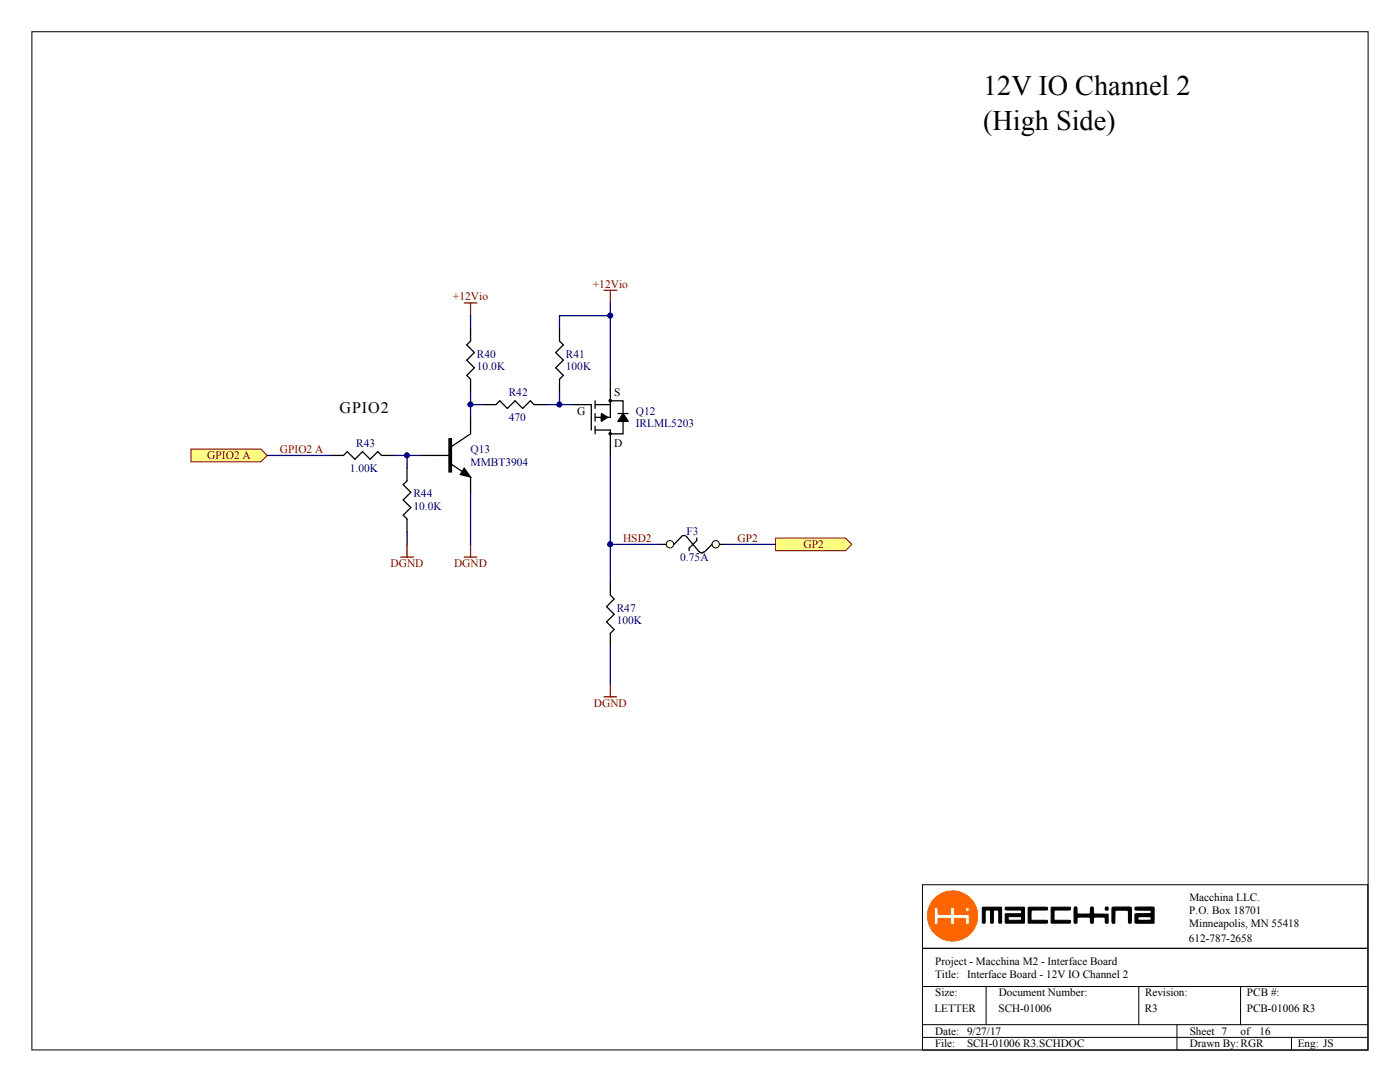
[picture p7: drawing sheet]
<svg xmlns="http://www.w3.org/2000/svg" width="279mm" height="216mm" viewBox="0 0 279 216" stroke-linecap="round" stroke-linejoin="round" font-family="sans-serif">
<path d="M6.4 6.3h266.6v203.2h-266.6zM184.1 176.5h88.9v12.7h-88.9zM184.1 189.2h88.9v20.3h-88.9zM184.1 196.8h88.9M196.8 196.8v7.7M227.3 196.8v7.7M247.6 196.8v7.7M184.1 204.5h88.9M184.1 207h88.9M234.9 204.5v5M257.7 207v2.5" fill="none" stroke="#000" stroke-width=".2"/>
<path d="M185.1 182.8a5 5 0 0 1 10 0 5 5 0 0 1-10 0zM186.5 181.2v2.9l.1 .3 .6-.1v-1l.7-.1 1.8 .1 .1 1.1 .4 .1 .2-.2 .1-1 2.1-.1 .1 1.2h.7v-1.8l-.1-.1h-2.8v-1.3a.4 .4 0 0 0-.5-.1 .4 .4 0 0 0-.3 .4v1h-2.4l-.1-1.3zM192.7 181.5a.4 .4 0 0 0 .8 0 .4 .4 0 0 0-.8 0z" fill="#f60" stroke="#f60" stroke-width=".2"/>
<g fill="#000" stroke="#000" stroke-width=".2">
<path d="M196.1 181h3.7l.1 3.2-.6-.1v-2.4l-.2-.1-.8 .1-.1 2.3a.29 .29 0 0 1-.3 .2 .29 .29 0 0 1-.2-.3v-2.2l-.2-.1h-.8l-.1 .1v2.4l-.5 .1zM205.2 181.1h3.8v.5h-3.1l-.1 .9 .1 1.1h3l.1 .6h-3.7zM209.8 181l3.8 .1v.4l-.2 .1h-2.9l-.1 .1v1.8l.1 .1 3.1 .1v.5h-3.8z"/>
<path d="M200.7 181l3.7 .1v3.1h-3.7v-1.8l3.1-.1 .1-.3-.1-.4-3.1-.1zM201.3 182.9l-.1 .5 .2 .2h2.4l.1-.1-.1-.6z"/>
</g>
<g fill="#000" stroke="#000" stroke-width=".25">
<path d="M214.4 181.1h.5l.1 1.2 1.8 .1h.7l.2-1.3 .4-.1 .2 1.4h2.8v1.7l-.5 .1v-1.1l-.2-.1h-1.8l-.4 .1v1.1h-.5l-.1-1.1-.2-.1a4.8 4.8 0 0 0-2.4 .1l-.1 1-.5 .1zM222 181.1h3.7l.1 .8-.1 2.3h-.4v-.1l-.1-2.4-2-.1-.7 .1v2.5h-.4a2.05 2.05 0 0 1-.2-1.6z"/>
<path d="M226.6 181.1l1.8-.1a2.99 2.99 0 0 1 1.9 .1v3.1h-3.7l-.1-.7a1.19 1.19 0 0 1 .2-1.1l2.9-.1 .2-.5-.2-.2h-3zM227.2 183l-.1 .4 .1 .2a5.3 5.3 0 0 0 2.5-.1l.1-.4-.3-.2z"/>
<circle cx="220.8" cy="181.3" r=".32"/>
</g>
<path d="M120.5 57.9h2.6M121.8 57.9v2.6M92.6 60.5h2.6M93.9 60.5v2.5M92.6 111.2h2.6M93.9 108.6v2.6" fill="none" stroke="#800000" stroke-width=".25"/>
<path d="M93.9 65.5v2.6l-.8 .7 1.6 1.5-1.6 1.6 1.6 1.5-1.6 1.5 .8 .8v2.5M111.7 65.5v2.6l.7 .7-1.5 1.5 1.5 1.6-1.5 1.5 1.5 1.5-.7 .8v2.5M66 90.9h2.5l.8-.8 1.5 1.5 1.6-1.5 1.5 1.5 1.5-1.5 .8 .8h2.5M81.2 93.4v2.5l-.7 .8 1.5 1.5-1.5 1.6 1.5 1.5-1.5 1.5 .7 .8v2.5M96.4 80.7h2.6l.7-.7 1.6 1.5 1.5-1.5 1.5 1.5 1.5-1.5 .8 .7h2.5M121.8 116.2v2.6l.8 .7-1.6 1.5 1.6 1.6-1.6 1.5 1.6 1.5-.8 .8v2.5" fill="none" stroke="#000" stroke-width=".25"/>
<g fill="#ffff80" stroke="#800000" stroke-width=".2">
<path d="M38.1 89.6h14l1.2 1.3-1.2 1.2h-14z" fill-rule="evenodd"/>
<path d="M154.8 107.4h13.9l1.3 1.2-1.3 1.3h-13.9z" fill-rule="evenodd"/>
</g>
<g fill="none" stroke="#000" stroke-width=".25">
<path d="M118.8 80v1.5M121.8 80h2.5v2.5M121.8 75.7v7.6h-.5M83.8 90.9h6.3M89.6 87.6h.5v6.6h-.5zM90.1 92.7l3.8 2.5v3.3M93.9 83.3v3.3l-3.8 2.5M114.2 80.7h3.8v5.1M118.8 80.7h3M118.8 85.8h3v5.1M118.8 82.5v1.5M118.8 85v1.6"/>
<path d="M118.8 83.3h1.2M120 82.8l1 .5-1 .5v-.8l.8 .3-.8 .2v-.2h.5M120 82.5l1.3 .8-1.3 .7zM123.3 82.5h2.1M124.3 84v2.6h-2.5M124.3 82.5l1.1 1.5h-2.1zM124.3 83.5v.5h.3l-.3-.7-.2 .7h.8l-.6-1-.5 1h1.3l-.8-1.2-.7 1.2M132 108.6h2.5"/>
<circle cx="121.8" cy="80" r=".23"/>
<circle cx="121.8" cy="86.5" r=".23"/>
</g>
<g fill="none" stroke="#000080" stroke-width=".25">
<path d="M93.9 63v2.5M93.9 78.2v5.1M111.7 78.2v2.5M121.8 63h-10.1v2.5M121.8 60.5v15.2M53.3 90.9h12.7M78.7 90.9h5.1M81.2 90.9v2.5M93.9 80.7h2.5M93.9 98.5v10.1M109.1 80.7h5.1M121.8 90.9v25.3"/>
<path d="M81.2 106.1v2.5M121.8 108.6h10.2"/>
</g>
<g fill="#000080" stroke="#000080" stroke-width=".2">
<circle cx="121.8" cy="63" r=".48"/>
<circle cx="111.6" cy="80.7" r=".48"/>
<circle cx="121.8" cy="108.6" r=".48"/>
<circle cx="93.9" cy="80.7" r=".48"/>
<circle cx="81.2" cy="90.9" r=".48"/>
</g>
<path d="M80 111.2h2.5M81.2 108.6v2.6M120.5 139h2.6M121.8 136.5v2.5" fill="none" stroke="#800000" stroke-width=".25"/>
<path d="M89.6 87.6h.5v6.6h-.5z" fill-rule="evenodd" fill="#000"/>
<path d="M92.6 93.4l1.3 1.8-2-.5z" fill="#000" stroke="#000" stroke-width=".25"/>
<circle cx="133.7" cy="108.6" r=".74" fill="#ffffe8" stroke="#000" stroke-width=".2"/>
<path d="M142.1 108.6h2.5" fill="none" stroke="#000" stroke-width=".25"/>
<circle cx="142.8" cy="108.6" r=".74" fill="#ffffe8" stroke="#000" stroke-width=".2"/>
<path d="M136 107.1l.5-.2 .5 .2M136 107.1l-1.5 1.5M137 107.1l2.6 3M139.1 107.4v.5l-1.6 1.5v.5M140.5 110.1l-.4 .2-.5-.2M142.1 108.6l-1.5 1.5" fill="none" stroke="#000" stroke-width=".25"/>
<path d="M144.6 108.6h10.2M121.8 128.9v7.6" fill="none" stroke="#000080" stroke-width=".25"/>
<g font-size="5.6">
<text x="196.2" y="19">12V IO Channel 2</text>
<text x="196.2" y="26">(High Side)</text>
</g>
<text font-size="3.2" x="67.8" y="82.3">GPIO2</text>
<g font-size="2.3" fill="#800000">
<text x="90.4" y="59.9">+12Vio</text>
<text x="118.3" y="57.4">+12Vio</text>
<text x="41.4" y="91.6">GPIO2 A</text>
<text x="55.9" y="90.4">GPIO2 A</text>
<text x="77.9" y="113.2">DGND</text>
<text x="90.6" y="113.2">DGND</text>
<text x="124.3" y="108.1">HSD2</text>
<text x="147.2" y="108.1">GP2</text>
<text x="160.4" y="109.4">GP2</text>
<text x="118.5" y="141.1">DGND</text>
</g>
<g font-size="2.3" fill="#000080">
<text x="95.2" y="71.4">R40</text>
<text x="112.9" y="71.4">R41</text>
<text x="95.2" y="73.9">10.0K</text>
<text x="112.9" y="73.9">100K</text>
<text x="101.5" y="79">R42</text>
<text x="126.9" y="82.8">Q12</text>
<text x="71.1" y="89.1">R43</text>
<text x="101.5" y="84">470</text>
<text x="126.9" y="85.3">IRLML5203</text>
<text x="69.8" y="94.2">1.00K</text>
<text x="93.9" y="90.4">Q13</text>
<text x="93.9" y="92.9">MMBT3904</text>
<text x="82.5" y="99.2">R44</text>
<text x="82.5" y="101.8">10.0K</text>
<text x="137" y="106.9">F3</text>
<text x="135.8" y="111.9">0.75A</text>
<text x="123.1" y="122.1">R47</text>
<text x="123.1" y="124.6">100K</text>
</g>
<g font-size="2.3">
<text x="115.2" y="82.8">G</text>
<text x="122.6" y="79">S</text>
<text x="122.6" y="89.1">D</text>
</g>
<g font-size="2.2">
<text x="237.4" y="179.8">Macchina LLC.</text>
<text x="237.3" y="182.3">P.O. Box 18701</text>
<text x="237.3" y="185">Minneapolis, MN 55418</text>
<text x="237.3" y="188">612-787-2658</text>
<text x="186.6" y="195.2">Title: Interface Board - 12V IO Channel 2</text>
<text x="186.6" y="192.5">Project - Macchina M2 - Interface Board</text>
<text x="186.5" y="202">LETTER</text>
<text x="186.6" y="198.8">Size:</text>
<text x="199.3" y="202">SCH-01006</text>
<text x="199.3" y="198.8">Document Number:</text>
<text x="228.5" y="202">R3</text>
<text x="228.5" y="198.8">Revision:</text>
<text x="248.8" y="202">PCB-01006 R3</text>
<text x="248.9" y="198.8">PCB #:</text>
<text x="186.6" y="206.5">Date: 9/27/17</text>
<text x="186.6" y="209">File:</text>
<text x="193" y="209">SCH-01006 R3.SCHDOC</text>
<text x="237.4" y="206.5">Sheet 7</text>
<text x="237.4" y="209">Drawn By:RGR</text>
<text x="247.6" y="206.5">of</text>
<text x="251.4" y="206.5">16</text>
<text x="259" y="209">Eng: JS</text>
</g>
</svg>
